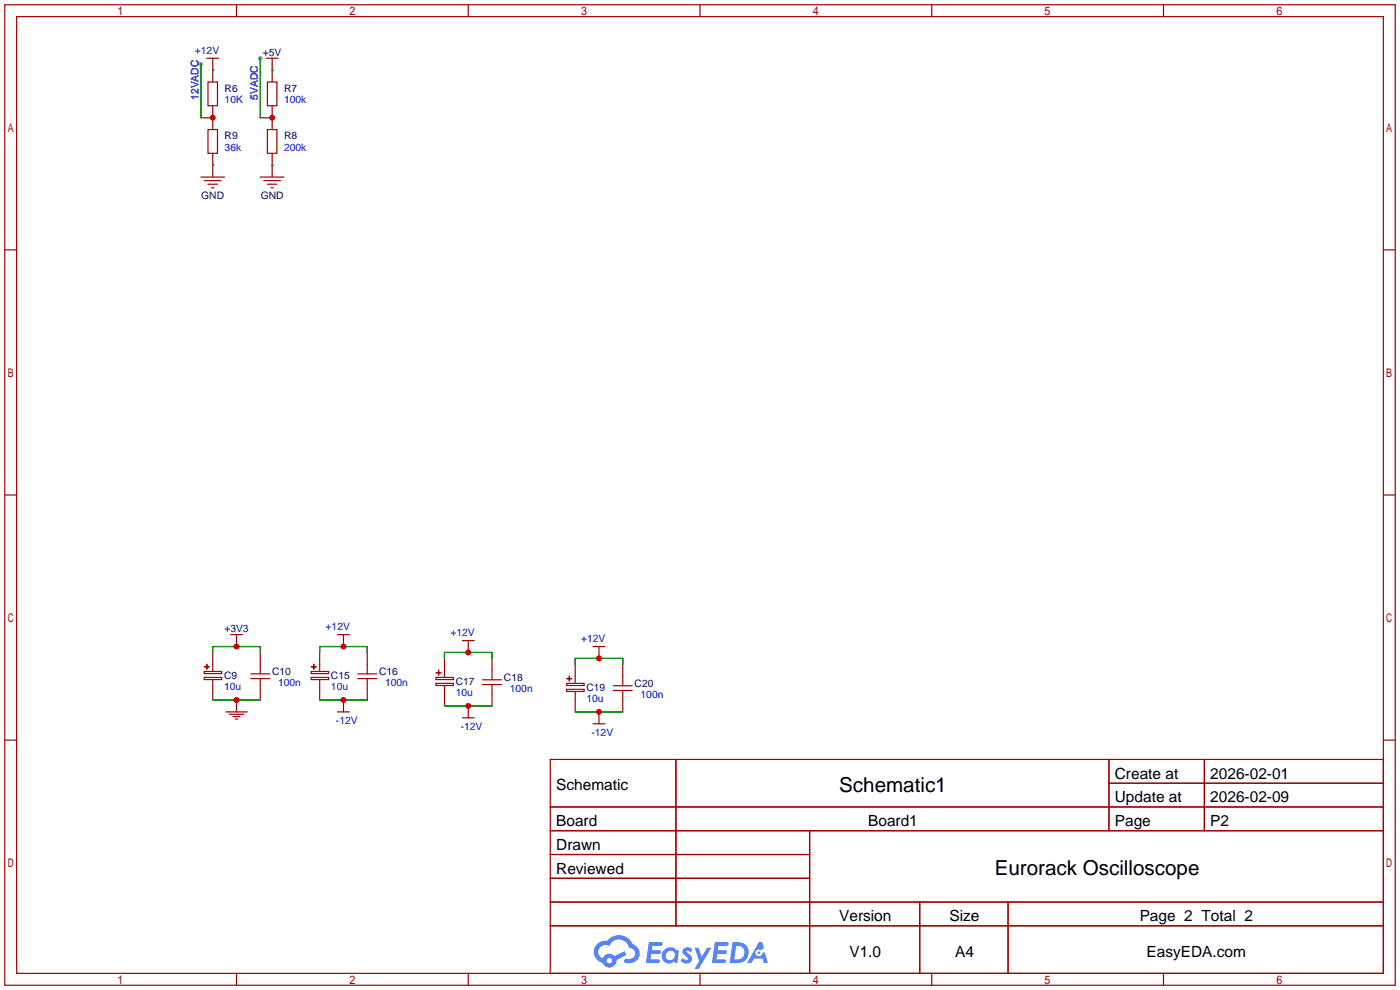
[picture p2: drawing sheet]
<svg xmlns="http://www.w3.org/2000/svg" width="299mm" height="212mm" viewBox="0 0 299 212" stroke-linecap="round" stroke-linejoin="round" font-family="sans-serif">
<g fill="#999">
<circle cx="55.6" cy="12.4" r=".51"/>
<circle cx="42.9" cy="13.7" r=".51"/>
</g>
<g fill="none" stroke="#a10000" stroke-width=".25">
<path d="M1 1h297.2v209.6h-297.2zM3.6 3.6h292.1v204.4h-292.1zM50.5 1v2.6M100.1 1v2.6M149.6 1v2.6M199.1 1v2.6M248.7 1v2.6M1 53.4h2.6M295.7 53.4h2.5M1 105.8h2.6M295.7 105.8h2.5M1 158.2h2.6"/>
<path d="M295.7 158.2h2.5M117.6 162.3h178.1v45.7h-178.1zM117.6 172.5h178.1M117.6 177.5h178.1M144.5 162.3v35.6M173 177.5v30.5M237 162.3v15.2M237 167.4h58.7M257.4 162.3v15.2M117.6 182.6h55.4M117.6 192.8h178.1M117.6 187.7h55.4"/>
<path d="M117.6 197.9h178.1M196.6 192.8v15.2M215.4 192.8v15.2M50.5 208v2.6M100.1 208v2.6M149.6 208v2.6M199.1 208v2.6M248.7 208v2.6"/>
</g>
<g fill="#5487ff">
<path d="M146.2 202.7a1.3 1.3 0 0 1 1.8 .3l-.4 .6a.54 .54 0 0 0-.9-.2l.1 .2a1.28 1.28 0 0 1 .8 2 1.53 1.53 0 0 1-2.2-.3l.5-.6 .8 .5a.31 .31 0 0 0 .4-.3 .31 .31 0 0 0-.3-.4 1.12 1.12 0 0 1-.6-1.8z"/>
<path d="M148.5 202.5h.8l.7 2 1.1-2h1l-2.8 4.6h-.9l1-1.7z"/>
<path d="M138.7 201.4h1.6a1.31 1.31 0 0 1 1.3 .2 .4 .4 0 0 1-.4 .5l-1.8 .1-.1 .9h1.7a.4 .4 0 0 1 .3 .4 .4 .4 0 0 1-.4 .4h-1.7l-.2 1.2h1.4a.46 .46 0 0 1 .5 0 .46 .46 0 0 1 .1 .5l-.3 .2h-2.7z"/>
<path d="M152.8 201.4h1.6a1.32 1.32 0 0 1 1.3 .2 .39 .39 0 0 1-.4 .5l-1.7 .1-.2 .9h1.7a.4 .4 0 0 1 .3 .4 .4 .4 0 0 1-.4 .4h-1.7l-.2 1.2h1.4a.46 .46 0 0 1 .5 0 .46 .46 0 0 1 .1 .5l-.3 .2h-2.7z"/>
<path d="M162.2 201.4h.7l.4 1.3-.7 .4a.75 .75 0 0 0-1.1 .3 .75 .75 0 0 0 .5 1 .75 .75 0 0 0 .9-.7l.6-.2 .6 2.3h-.9l-.2-.9h-1.9l-.5 .9h-.9z"/>
<path d="M156.6 201.4l-.7 4.4h1.5a2.27 2.27 0 0 0 2.6-2.2 2.27 2.27 0 0 0-2.7-2.2zM157.3 202.1a1.5 1.5 0 0 1 1.8 1.6 1.5 1.5 0 0 1-1.9 1.4h-.3z"/>
<path d="M142 203a1.6 1.6 0 0 0-.3 2.3 1.6 1.6 0 0 0 2.3 .2l.8 .3 .3-2.4-.2-.3-.4-.1a1.58 1.58 0 0 0-2.5 0zM142.6 203.5a.98 .98 0 0 1 1.6 .4 .98 .98 0 0 1-1.1 1.3 .94 .94 0 0 1-.8-.7 .94 .94 0 0 1 .3-1z"/>
<path d="M127.6 201.8a2.37 2.37 0 0 0 1.2 4 1.54 1.54 0 0 0 1.7 1 1.54 1.54 0 0 0 1.3-1.6l2.1-1.1-.4-.8-2.1 1a1.57 1.57 0 0 0-2.6 .5 1.5 1.5 0 0 1-.7-2.1 1.5 1.5 0 0 1 2.1-.5 2.23 2.23 0 0 1 2.3-1.4 2.23 2.23 0 0 1 2 1.8 1.16 1.16 0 0 1 1.3 1.1 1.16 1.16 0 0 1-1.1 1.2h-.7a.47 .47 0 0 0-.6 .4 .47 .47 0 0 0 .4 .5 2.17 2.17 0 0 0 2.6-.9 2.17 2.17 0 0 0-.4-2.7l-.8-.4a3.2 3.2 0 0 0-5.4-.7l-1.2 .1zM129.7 205.3a.58 .58 0 0 1 1.1 0 .58 .58 0 0 1-1.1 0z"/>
<circle cx="162.2" cy="203.6" r=".28"/>
</g>
<g fill="none" stroke="#a10000" stroke-width=".25">
<path d="M44.2 12.4h2.5M44.4 17.5h2.1v5.1h-2.1zM45.5 15h.1M45.5 12.4v5.1M56.9 12.4h2.5M57.1 17.5h2.1v5.1h-2.1zM58.2 12.4v5.1M42.9 37.8h5.1M43.7 38.6h3.5M44.4 27.7h2.1v5.1h-2.1zM44.4 39.4h2.1M45.5 22.6v5.1"/>
<path d="M45.5 32.8v5M55.6 37.8h5.1M56.4 38.6h3.5M57.1 27.7h2.1v5.1h-2.1zM57.1 39.4h2.1M58.2 22.6v5.1M58.2 32.8v5M45.2 40.1h.5M57.9 40.1h.5M45.5 139.4v4.1M49.3 135.6h2.5M50.5 135.6v2.6"/>
<path d="M55.6 139.4v4.6M68.3 139.4v4.1M72.1 135.6h2.6M73.4 138.2h.1M73.4 135.6v2.6M78.5 139.4v4.6M98.8 136.9h2.5M100.1 139.4h.1M100.1 136.9v2.5M126.7 138.2h2.6M128 138.2v2.5M43.6 144.8h3.8v.4h-3.8z"/>
<path d="M43.6 143.5h3.8v.5h-3.8zM43.7 142.5h1zM44.2 142v1zM45.5 145.3v4.3M48.3 152.1h4.5M49 152.7h3.1M49.8 153.2h1.5M50.3 153.7h.5M50.5 149.6h.1M50.5 149.6v2.5M53.6 144h4.1M53.6 145h4.1"/>
<path d="M55.6 145v4.6M66.5 144.8h3.7v.4h-3.7zM66.5 143.5h3.7v.5h-3.7zM66.5 142.5h1.1zM67.1 142v1zM68.3 145.3v4.3M72.1 152.1h2.6M73.4 149.6h.1M73.4 149.6v2.5M76.5 144h4M76.5 145h4M78.5 145v4.6"/>
<path d="M93.2 146.1h3.7v.4h-3.7zM93.2 144.8h3.7v.4h-3.7zM93.2 143.8h1zM93.7 143.3l.1 1zM95 140.7v4.1M95 146.6v4.3M98.8 153.4h2.5M100.1 150.9h.1M100.1 150.9v2.5M103.1 145.3h4.1M103.1 146.3h4.1M105.2 140.7v4.6"/>
<path d="M105.2 146.3v4.6M121.1 147.3h3.7v.5h-3.7zM121.1 146.1h3.7v.4h-3.7zM121.2 145l1 .1zM121.7 144.5v1zM122.9 142v4.1M122.9 147.8v4.3M126.7 154.7h2.6M128 152.1h.1M128 140.7h.1M128 152.1v2.6M131.1 146.6h4"/>
<path d="M131.1 147.6h4M133.1 142v4.6M133.1 147.6v4.5"/>
</g>
<g fill="none" stroke="#008700" stroke-width=".25">
<path d="M42.9 13.7v11.4h2.6M45.5 15h.1M55.6 12.4v12.7h2.6M58.2 15h.1M45.5 35.3h.1M58.2 35.3h.1M45.5 139.4v-1.2h10.1v1.2M68.3 139.4v-1.2h10.2v1.2M45.5 149.6h10.1M68.3 149.6h10.2M95 150.9h10.2M95 140.7v-1.3h10.2v1.3"/>
<path d="M122.9 152.1h10.2M122.9 142v-1.3h10.2v1.3"/>
</g>
<g fill="#c00">
<circle cx="58.2" cy="25.1" r=".63"/>
<circle cx="45.5" cy="25.1" r=".63"/>
<circle cx="50.5" cy="149.6" r=".63"/>
<circle cx="50.5" cy="138.2" r=".63"/>
<circle cx="73.4" cy="149.6" r=".63"/>
<circle cx="73.4" cy="138.2" r=".63"/>
<circle cx="100.1" cy="150.9" r=".63"/>
<circle cx="100.1" cy="139.4" r=".63"/>
<circle cx="128" cy="152.1" r=".63"/>
<circle cx="128" cy="140.7" r=".63"/>
</g>
<g font-size="4.4">
<text x="179.4" y="169.2">Schematic1</text>
<text x="212.6" y="187">Eurorack Oscilloscope</text>
</g>
<g font-size="3.3">
<text x="238.3" y="166.4">Create at</text>
<text x="258.7" y="166.4">2026-02-01</text>
<text x="118.9" y="168.9">Schematic</text>
<text x="238.3" y="171.5">Update at</text>
<text x="258.7" y="171.5">2026-02-09</text>
<text x="118.9" y="176.6">Board</text>
<text x="185.5" y="176.6">Board1</text>
<text x="238.3" y="176.6">Page</text>
<text x="258.7" y="176.6">P2</text>
<text x="118.9" y="181.6">Drawn</text>
<text x="118.9" y="186.7">Reviewed</text>
<text x="179.3" y="196.9">Version</text>
<text x="202.9" y="196.9">Size</text>
<text x="243.6" y="196.9">Page 2 Total 2</text>
<text x="181.5" y="204.5">V1.0</text>
<text x="204.1" y="204.5">A4</text>
<text x="245" y="204.5">EasyEDA.com</text>
</g>
<g font-size="2.2" fill="#00f">
<text x="41.7" y="11.5">+12V</text>
<text x="42.4" y="21.3" transform="rotate(-90 42.4 21.3)">12VADC</text>
<text x="48" y="22.1">10K</text>
<text x="55.1" y="21.3" transform="rotate(-90 55.1 21.3)">5VADC</text>
<text x="60.7" y="22.1">100k</text>
<text x="48" y="32.3">36k</text>
<text x="60.7" y="32.3">200k</text>
<text x="69.6" y="134.7">+12V</text>
<text x="96.3" y="135.9">+12V</text>
<text x="124.2" y="137.2">+12V</text>
<text x="47.9" y="147.5">10u</text>
<text x="59.4" y="146.6">100n</text>
<text x="70.7" y="147.5">10u</text>
<text x="82.3" y="146.6">100n</text>
<text x="97.4" y="148.8">10u</text>
<text x="109" y="147.8">100n</text>
<text x="136.9" y="149.1">100n</text>
<text x="71.8" y="154.8">-12V</text>
<text x="125.3" y="150.1">10u</text>
<text x="98.5" y="156">-12V</text>
<text x="126.4" y="157.3">-12V</text>
</g>
<g font-size="2.2" fill="#000080">
<text x="56.2" y="12">+5V</text>
<text x="48" y="19.6">R6</text>
<text x="60.7" y="19.6">R7</text>
<text x="48" y="29.7">R9</text>
<text x="60.7" y="29.7">R8</text>
<text x="43" y="42.4">GND</text>
<text x="55.7" y="42.4">GND</text>
<text x="47.9" y="135.1">+3V3</text>
<text x="47.9" y="145.2">C9</text>
<text x="58.2" y="144.3">C10</text>
<text x="70.7" y="145.2">C15</text>
<text x="81" y="144.3">C16</text>
<text x="97.4" y="146.5">C17</text>
<text x="107.7" y="145.6">C18</text>
<text x="125.3" y="147.7">C19</text>
<text x="135.6" y="146.8">C20</text>
</g>
</svg>
